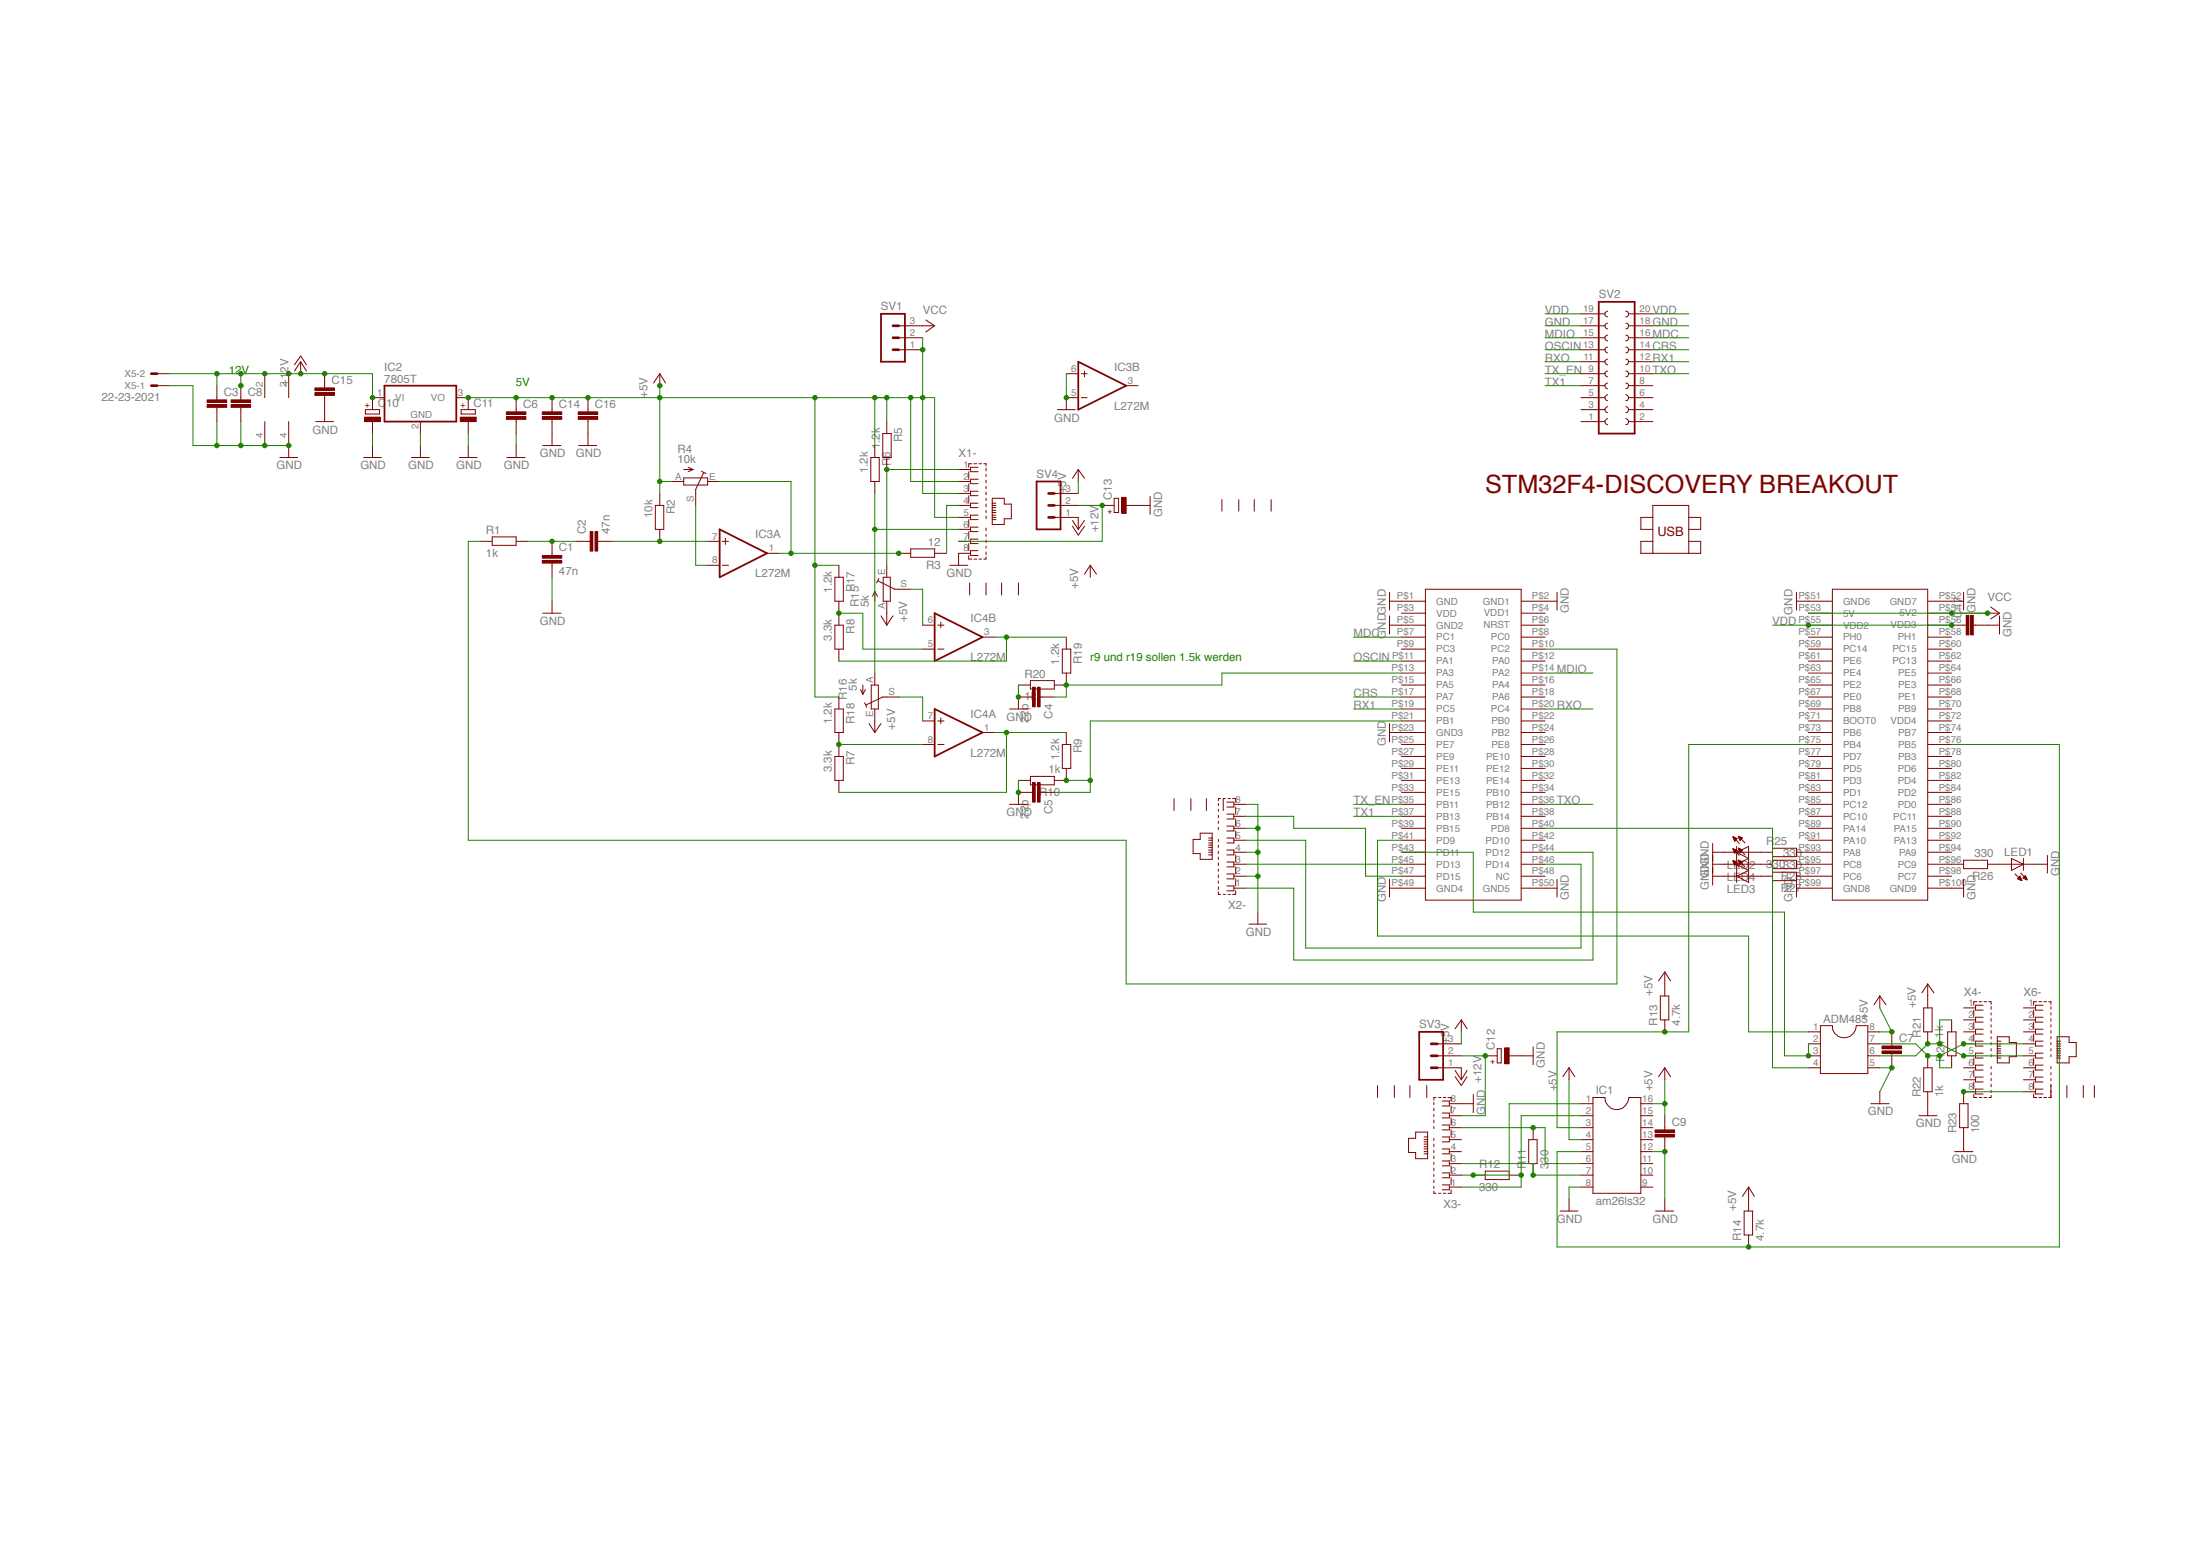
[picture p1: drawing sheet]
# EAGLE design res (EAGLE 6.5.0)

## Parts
ADM485  DIL8  [DIL08]
C1  47n  C-EU050-025X075  [C050-025X075]
C2  47n  C-EU050-025X075  [C050-025X075]
C3  C-EU050-025X075  [C050-025X075]
C4  22p  C-EU050-025X075  [C050-025X075]
C5  22p  C-EU050-025X075  [C050-025X075]
C6  C-EU050-025X075  [C050-025X075]
C7  C-EU050-025X075  [C050-025X075]
C8  C-EU050-025X075  [C050-025X075]
C9  C-EU050-025X075  [C050-025X075]
C10  CPOL-EUE2.5-5  [E2,5-5]
C11  CPOL-EUE2.5-5  [E2,5-5]
C12  CPOL-EUE2.5-5  [E2,5-5]
C13  CPOL-EUE2.5-5  [E2,5-5]
C14  C-EU050-025X075  [C050-025X075]
C15  C-EU050-025X075  [C050-025X075]
C16  C-EU050-025X075  [C050-025X075]
C17  C-EU050-025X075  [C050-025X075]
IC1  DIL16  [DIL16]
IC2  7805T  [TO220H]
IC3  L272M  [DIL08]
IC4  L272M  [DIL08]
LED1  LED3MM  [LED3MM]
LED2  LED3MM  [LED3MM]
LED3  LED3MM  [LED3MM]
LED4  LED3MM  [LED3MM]
R1  1k  R-EU_0204/7  [0204/7]
R2  10k  R-EU_0204/7  [0204/7]
R3  12  R-EU_0204/7  [0204/7]
R4  10k  TRIM_EU-CA6V  [CA6V]
R5  1.2k  R-EU_0204/7  [0204/7]
R6  1.2k  R-EU_0204/7  [0204/7]
R7  3.3k  R-EU_0204/7  [0204/7]
R8  3.3k  R-EU_0204/7  [0204/7]
R9  1.2k  R-EU_0204/7  [0204/7]
R10  1k  R-EU_0204/7  [0204/7]
R11  330  R-EU_0204/7  [0204/7]
R12  330  R-EU_0204/7  [0204/7]
R13  4.7k  R-EU_0204/7  [0204/7]
R14  4.7k  R-EU_0204/7  [0204/7]
R15  5k  TRIM_EU-CA6V  [CA6V]
R16  5k  TRIM_EU-CA6V  [CA6V]
R17  1.2k  R-EU_0204/7  [0204/7]
R18  1.2k  R-EU_0204/7  [0204/7]
R19  1.2k  R-EU_0204/7  [0204/7]
R20  1k  R-EU_0204/7  [0204/7]
R21  1k  R-EU_0204/7  [0204/7]
R22  1k  R-EU_0204/7  [0204/7]
R23  100  R-EU_0204/7  [0204/7]
R24  R-EU_0204/7  [0204/7]
R25  330  R-EU_0204/7  [0204/7]
R26  330  R-EU_0204/7  [0204/7]
R27  330  R-EU_0204/7  [0204/7]
R28  330  R-EU_0204/7  [0204/7]
SV1  MA03-1  [MA03-1]
SV2  FE10-2W  [FE10-2W]
SV3  MA03-1  [MA03-1]
SV4  MA03-1  [MA03-1]
U$1  STM32F4-DISCOVERY  [STM32F4-DISCOVERY]
X1  RJ45  [RJ45]
X2  RJ45  [RJ45]
X3  RJ45  [RJ45]
X4  RJ45  [RJ45]
X5  22-23-2021  [22-23-2021]
X6  RJ45  [RJ45]

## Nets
+5V: ADM485.8 C6.1 C7.1 C9.1 C11.+ C14.1 C16.1 IC1.4 IC1.16 IC2.3(VO) R2.1 R4.A R5.1 R6.1 R13.2 R14.2 R15.A R16.E R17.1 R18.1 R21.2 SV1.1 SV1.2 SV3.3 SV4.3 X1.2 X1.3 X1.5
+12V: C3.1 C8.1 C10.+ C15.1 IC2.1(VI) IC3.2(P:V+) IC4.2(P:V+) SV3.1 SV4.1 X5.2
CRS: SV2.14 U$1.P$17(PA7)
GND: ADM485.5 C1.2 C3.2 C4.2 C5.2 C6.2 C7.2 C8.2 C9.2 C10.- C11.- C12.- C13.- C14.2 C15.2 C16.2 C17.2 IC1.8 IC1.12 IC2.2(GND) IC3.4(P:GND) IC3.5(B:-IN) IC3.6(B:+IN) IC4.4(P:GND) LED1.K(C) LED2.K(C) LED3.K(C) LED4.K(C) R10.2 R20.1 R22.1 R23.1 SV2.17 SV2.18 U$1.P$1(GND) U$1.P$2(GND1) U$1.P$5(GND2) U$1.P$23(GND3) U$1.P$49(GND4) U$1.P$50(GND5) U$1.P$51(GND6) U$1.P$52(GND7) U$1.P$99(GND8) U$1.P$100(GND9) X1.8 X2.2 X2.4 X2.6 X2.8 X3.8 X5.1
MDC: SV2.16 U$1.P$7(PC1)
MDIO: SV2.15 U$1.P$14(PA2)
N$1: IC3.8(A:-IN) R4.S
N$2: IC3.1(A:OUT) R3.2 R4.E
N$3: C2.2 IC3.7(A:+IN) R2.2
N$4: R1.1 U$1.P$10(PC2)
N$5: C1.1 C2.1 R1.2
N$6: R3.1 X1.4
N$8: R6.2 R16.A X1.6
N$9: R5.2 R15.E X1.1
N$10: IC4.5(B:-IN) R8.1 R17.2
N$11: IC4.8(A:-IN) R7.1 R18.2
N$12: IC4.3(B:OUT) R8.2 R19.1
N$13: IC4.1(A:OUT) R7.2 R9.1
N$14: U$1.P$47(PD15) X2.7
N$15: C12.+ SV3.2 X3.7
N$16: U$1.P$44(PD12) X2.1
N$17: IC1.6 R11.2 X3.6
N$18: U$1.P$46(PD14) X2.5
N$19: U$1.P$45(PD13) X2.3
N$20: C4.1 R19.2 R20.2 U$1.P$13(PA3)
N$21: IC4.6(B:+IN) R15.S
N$22: IC1.3 R13.1 U$1.P$75(PB4)
N$23: IC1.5 R14.1 U$1.P$76(PB5)
N$24: IC1.2 R12.2 X3.1
N$25: IC1.1 R12.1 X3.2
N$26: IC1.7 R11.1 X3.3
N$27: C13.+ SV4.2 X1.7
N$28: IC4.7(A:+IN) R16.S
N$37: ADM485.4 U$1.P$40(PD8)
N$40: C5.1 R9.2 R10.1 U$1.P$21(PB1)
N$41: ADM485.1 U$1.P$41(PD9)
N$42: ADM485.2 ADM485.3 U$1.P$43(PD11)
N$43: ADM485.6 R21.1 R24.2 X4.5 X6.5
N$44: ADM485.7 R22.2 R24.1 X4.4 X6.4
N$45: R23.2 X4.8 X6.8
N$46: LED2.A R25.1
N$47: R26.2 U$1.P$96(PC9)
N$48: R27.1 U$1.P$97(PC6)
N$49: R28.1 U$1.P$95(PC8)
N$50: LED1.A R26.1
N$51: R25.2 U$1.P$93(PA8)
N$52: LED3.A R27.2
N$53: LED4.A R28.2
OSCIN: SV2.13 U$1.P$11(PA1)
RX1: SV2.12 U$1.P$19(PC5)
RXO: SV2.11 U$1.P$20(PC4)
TX1: SV2.7 U$1.P$37(PB13)
TX_EN: SV2.9 U$1.P$35(PB11)
TXO: SV2.10 U$1.P$36(PB12)
VCC: SV1.3 U$1.P$53(5V) U$1.P$54(5V2)
VDD: C17.1 SV2.19 SV2.20 U$1.P$55(VDD2) U$1.P$56(VDD3)
Unconnected: IC1.9 IC1.10 IC1.11 IC1.13 IC1.14 IC1.15 IC3.3(B:OUT) SV2.1 SV2.2 SV2.3 SV2.4 SV2.5 SV2.6 SV2.8 U$1.P$3(VDD) U$1.P$4(VDD1) U$1.P$6(NRST) U$1.P$8(PC0) U$1.P$9(PC3) U$1.P$12(PA0) U$1.P$15(PA5) U$1.P$16(PA4) U$1.P$18(PA6) U$1.P$22(PB0) U$1.P$24(PB2) U$1.P$25(PE7) U$1.P$26(PE8) U$1.P$27(PE9) U$1.P$28(PE10) U$1.P$29(PE11) U$1.P$30(PE12) U$1.P$31(PE13) U$1.P$32(PE14) U$1.P$33(PE15) U$1.P$34(PB10) U$1.P$38(PB14) U$1.P$39(PB15) U$1.P$42(PD10) U$1.P$48(NC) U$1.P$57(PH0) U$1.P$58(PH1) U$1.P$59(PC14) U$1.P$60(PC15) U$1.P$61(PE6) U$1.P$62(PC13) U$1.P$63(PE4) U$1.P$64(PE5) U$1.P$65(PE2) U$1.P$66(PE3) U$1.P$67(PE0) U$1.P$68(PE1) U$1.P$69(PB8) U$1.P$70(PB9) U$1.P$71(BOOT0) U$1.P$72(VDD4) U$1.P$73(PB6) U$1.P$74(PB7) U$1.P$77(PD7) U$1.P$78(PB3) U$1.P$79(PD5) U$1.P$80(PD6) U$1.P$81(PD3) U$1.P$82(PD4) U$1.P$83(PD1) U$1.P$84(PD2) U$1.P$85(PC12) U$1.P$86(PD0) U$1.P$87(PC10) U$1.P$88(PC11) U$1.P$89(PA14) U$1.P$90(PA15) U$1.P$91(PA10) U$1.P$92(PA13) U$1.P$94(PA9) U$1.P$98(PC7) X1.G1 X1.G2 X1.G3 X1.G4 X2.G1 X2.G2 X2.G3 X2.G4 X3.4 X3.5 X3.G1 X3.G2 X3.G3 X3.G4 X4.1 X4.2 X4.3 X4.6 X4.7 X4.G1 X4.G2 X4.G3 X4.G4 X6.1 X6.2 X6.3 X6.6 X6.7 X6.G1 X6.G2 X6.G3 X6.G4

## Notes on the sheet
- 12V
- 5V
- r9 und r19 sollen 1.5k werden
